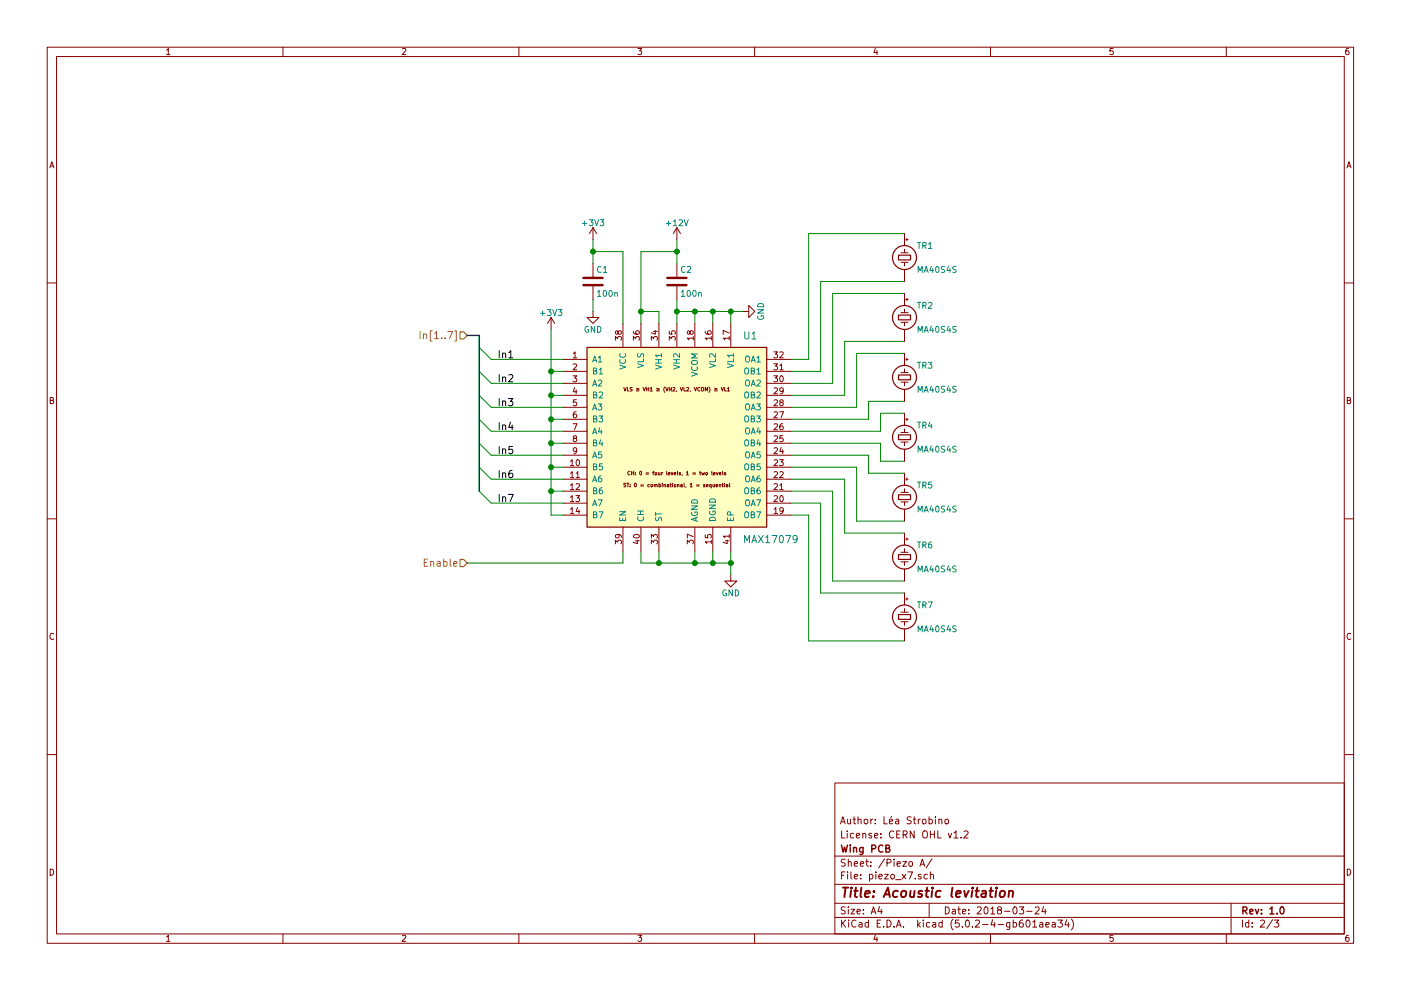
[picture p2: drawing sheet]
EESchema Schematic File Version 4
LIBS:acoustic_levitation_wing-cache
EELAYER 26 0
EELAYER END
$Descr A4 11693 8268
encoding utf-8
Sheet 2 3
Title "Acoustic levitation"
Date "2018-03-24"
Rev "1.0"
Comp "Wing PCB"
Comment1 "License: CERN OHL v1.2"
Comment2 "Author: Léa Strobino"
Comment3 ""
Comment4 ""
$EndDescr
$Comp
L power:GND #PWR04
U 1 1
P 6100 4800
AR Path="/5AB0E51A/5AA96AC3" Ref="#PWR04"  Part="1" 
AR Path="/5AB0F1A6/5AA96AC3" Ref="#PWR010"  Part="1" 
F 0 "#PWR04" H 6100 4550 50  0001 C CNN
F 1 "GND" H 6100 4650 50  0000 C CNN
F 2 "" H 6100 4800 50  0001 C CNN
F 3 "" H 6100 4800 50  0001 C CNN
	1    6100 4800
	1    0    0    -1  
$EndComp
$Comp
L power:GND #PWR05
U 1 1
P 6200 2600
AR Path="/5AB0E51A/5AA9744B" Ref="#PWR05"  Part="1" 
AR Path="/5AB0F1A6/5AA9744B" Ref="#PWR011"  Part="1" 
F 0 "#PWR05" H 6200 2350 50  0001 C CNN
F 1 "GND" H 6200 2450 50  0000 C CNN
F 2 "" H 6200 2600 50  0001 C CNN
F 3 "" H 6200 2600 50  0001 C CNN
	1    6200 2600
	0    -1   -1   0   
$EndComp
$Comp
L Device:C C1
U 1 1
P 4950 2350
AR Path="/5AB0E51A/5AAA8E46" Ref="C1"  Part="1" 
AR Path="/5AB0F1A6/5AAA8E46" Ref="C3"  Part="1" 
F 0 "C1" H 4975 2450 50  0000 L CNN
F 1 "100n" H 4975 2250 50  0000 L CNN
F 2 "footprints:C_0805_HandSoldering" H 4988 2200 50  0001 C CNN
F 3 "" H 4950 2350 50  0001 C CNN
F 4 "Wurth Electronics Inc." H 4950 2350 60  0001 C CNN "Manufacturer"
F 5 "885012207072" H 4950 2350 60  0001 C CNN "ManufacturerPartNumber"
F 6 "Digi-Key" H 4950 2350 60  0001 C CNN "Supplier1"
F 7 "732-8061-1-ND" H 4950 2350 60  0001 C CNN "Supplier1PartNumber"
	1    4950 2350
	1    0    0    -1  
$EndComp
$Comp
L power:+3V3 #PWR06
U 1 1
P 4950 2000
AR Path="/5AB0E51A/5AAA8E48" Ref="#PWR06"  Part="1" 
AR Path="/5AB0F1A6/5AAA8E48" Ref="#PWR012"  Part="1" 
F 0 "#PWR06" H 4950 1850 50  0001 C CNN
F 1 "+3V3" H 4950 2140 50  0000 C CNN
F 2 "" H 4950 2000 50  0001 C CNN
F 3 "" H 4950 2000 50  0001 C CNN
	1    4950 2000
	1    0    0    -1  
$EndComp
$Comp
L power:+12V #PWR07
U 1 1
P 5650 2000
AR Path="/5AB0E51A/5AAA8E49" Ref="#PWR07"  Part="1" 
AR Path="/5AB0F1A6/5AAA8E49" Ref="#PWR013"  Part="1" 
F 0 "#PWR07" H 5650 1850 50  0001 C CNN
F 1 "+12V" H 5650 2140 50  0000 C CNN
F 2 "" H 5650 2000 50  0001 C CNN
F 3 "" H 5650 2000 50  0001 C CNN
	1    5650 2000
	1    0    0    -1  
$EndComp
$Comp
L power:GND #PWR08
U 1 1
P 4950 2600
AR Path="/5AB0E51A/5AAA8E4A" Ref="#PWR08"  Part="1" 
AR Path="/5AB0F1A6/5AAA8E4A" Ref="#PWR014"  Part="1" 
F 0 "#PWR08" H 4950 2350 50  0001 C CNN
F 1 "GND" H 4950 2450 50  0000 C CNN
F 2 "" H 4950 2600 50  0001 C CNN
F 3 "" H 4950 2600 50  0001 C CNN
	1    4950 2600
	1    0    0    -1  
$EndComp
$Comp
L power:+3V3 #PWR09
U 1 1
P 4600 2750
AR Path="/5AB0E51A/5AAA8E4B" Ref="#PWR09"  Part="1" 
AR Path="/5AB0F1A6/5AAA8E4B" Ref="#PWR015"  Part="1" 
F 0 "#PWR09" H 4600 2600 50  0001 C CNN
F 1 "+3V3" H 4600 2890 50  0000 C CNN
F 2 "" H 4600 2750 50  0001 C CNN
F 3 "" H 4600 2750 50  0001 C CNN
	1    4600 2750
	1    0    0    -1  
$EndComp
Wire Wire Line
	5350 2100 5350 2600
Wire Wire Line
	5350 2600 5500 2600
Wire Wire Line
	5500 2600 5500 2700
Wire Wire Line
	5650 2500 5650 2600
Wire Wire Line
	5650 2600 5800 2600
Wire Wire Line
	6100 2600 6100 2700
Wire Wire Line
	5800 2700 5800 2600
Connection ~ 5800 2600
Wire Wire Line
	5950 2700 5950 2600
Connection ~ 5950 2600
Connection ~ 6100 2600
Wire Wire Line
	4950 2000 4950 2100
Wire Wire Line
	4950 2500 4950 2600
Wire Wire Line
	4950 2100 5200 2100
Wire Wire Line
	5200 2100 5200 2700
Connection ~ 4950 2100
Wire Wire Line
	5350 2100 5650 2100
Wire Wire Line
	5650 2000 5650 2100
Connection ~ 5350 2600
Connection ~ 5650 2100
Connection ~ 5650 2600
Wire Wire Line
	5350 4700 5500 4700
Connection ~ 5800 4700
Wire Wire Line
	6100 4600 6100 4700
Wire Wire Line
	5950 4600 5950 4700
Connection ~ 5950 4700
Wire Wire Line
	5500 4600 5500 4700
Wire Wire Line
	5350 4600 5350 4700
Connection ~ 5500 4700
Wire Wire Line
	4600 3900 4700 3900
Connection ~ 4600 3900
Wire Wire Line
	4600 3500 4700 3500
Connection ~ 4600 3500
Wire Wire Line
	4600 3300 4700 3300
Connection ~ 4600 3300
Wire Wire Line
	4700 3100 4600 3100
Connection ~ 4600 3100
Connection ~ 6100 4700
Text HLabel 3900 2800 0    60   Input ~ 0
In[1..7]
Text HLabel 3900 4700 0    60   Input ~ 0
Enable
Wire Wire Line
	3900 4700 5200 4700
Wire Wire Line
	5200 4700 5200 4600
Wire Bus Line
	3900 2800 4000 2800
Entry Wire Line
	4000 2900 4100 3000
Entry Wire Line
	4000 3100 4100 3200
Entry Wire Line
	4000 3300 4100 3400
Entry Wire Line
	4000 3500 4100 3600
Entry Wire Line
	4000 4100 4100 4200
Entry Wire Line
	4000 3700 4100 3800
Wire Wire Line
	4100 3000 4700 3000
Wire Wire Line
	4100 3200 4700 3200
Wire Wire Line
	4100 3400 4700 3400
Wire Wire Line
	4100 3600 4700 3600
Wire Wire Line
	4100 3800 4700 3800
Wire Wire Line
	4100 4200 4700 4200
Text Label 4150 3000 0    60   ~ 0
In1
Text Label 4150 3200 0    60   ~ 0
In2
Text Label 4150 3400 0    60   ~ 0
In3
Text Label 4150 3600 0    60   ~ 0
In4
Text Label 4150 3800 0    60   ~ 0
In5
Text Label 4150 4200 0    60   ~ 0
In7
Wire Wire Line
	5800 4600 5800 4700
Wire Wire Line
	4700 4300 4600 4300
Wire Wire Line
	4600 4300 4600 4100
Wire Wire Line
	4700 4100 4600 4100
Connection ~ 4600 4100
Entry Wire Line
	4000 3900 4100 4000
Wire Wire Line
	4100 4000 4700 4000
Text Label 4150 4000 0    60   ~ 0
In6
Wire Wire Line
	4700 3700 4600 3700
Connection ~ 4600 3700
Wire Wire Line
	7550 3450 7350 3450
Wire Wire Line
	7350 3450 7350 3600
Wire Wire Line
	7350 3600 6600 3600
Wire Wire Line
	6600 3700 7350 3700
Wire Wire Line
	7350 3700 7350 3850
Wire Wire Line
	7350 3850 7550 3850
Wire Wire Line
	7550 3350 7250 3350
Wire Wire Line
	7250 3350 7250 3500
Wire Wire Line
	7250 3500 6600 3500
Wire Wire Line
	7550 2950 7150 2950
Wire Wire Line
	7150 2950 7150 3400
Wire Wire Line
	7150 3400 6600 3400
Wire Wire Line
	7550 2850 7050 2850
Wire Wire Line
	7050 2850 7050 3300
Wire Wire Line
	7050 3300 6600 3300
Wire Wire Line
	7550 2450 6950 2450
Wire Wire Line
	6950 2450 6950 3200
Wire Wire Line
	6950 3200 6600 3200
Wire Wire Line
	7550 2350 6850 2350
Wire Wire Line
	6850 2350 6850 3100
Wire Wire Line
	6850 3100 6600 3100
Wire Wire Line
	7550 1950 6750 1950
Wire Wire Line
	6750 1950 6750 3000
Wire Wire Line
	6750 3000 6600 3000
Wire Wire Line
	7550 3950 7250 3950
Wire Wire Line
	7250 3950 7250 3800
Wire Wire Line
	7250 3800 6600 3800
Wire Wire Line
	7550 4350 7150 4350
Wire Wire Line
	7150 4350 7150 3900
Wire Wire Line
	7150 3900 6600 3900
Wire Wire Line
	7550 4450 7050 4450
Wire Wire Line
	7050 4450 7050 4000
Wire Wire Line
	7050 4000 6600 4000
Wire Wire Line
	7550 4850 6950 4850
Wire Wire Line
	6950 4850 6950 4100
Wire Wire Line
	6950 4100 6600 4100
Wire Wire Line
	7550 4950 6850 4950
Wire Wire Line
	6850 4950 6850 4200
Wire Wire Line
	6850 4200 6600 4200
Wire Wire Line
	7550 5350 6750 5350
Wire Wire Line
	6750 5350 6750 4300
Wire Wire Line
	6750 4300 6600 4300
$Comp
L Device:C C2
U 1 1
P 5650 2350
AR Path="/5AB0E51A/5AC4E940" Ref="C2"  Part="1" 
AR Path="/5AB0F1A6/5AC4E940" Ref="C4"  Part="1" 
F 0 "C2" H 5675 2450 50  0000 L CNN
F 1 "100n" H 5675 2250 50  0000 L CNN
F 2 "footprints:C_0805_HandSoldering" H 5688 2200 50  0001 C CNN
F 3 "" H 5650 2350 50  0001 C CNN
F 4 "Wurth Electronics Inc." H 5650 2350 60  0001 C CNN "Manufacturer"
F 5 "885012207072" H 5650 2350 60  0001 C CNN "ManufacturerPartNumber"
F 6 "Digi-Key" H 5650 2350 60  0001 C CNN "Supplier1"
F 7 "732-8061-1-ND" H 5650 2350 60  0001 C CNN "Supplier1PartNumber"
	1    5650 2350
	1    0    0    -1  
$EndComp
$Comp
L library:MAX17079 U1
U 1 1
P 5650 3650
AR Path="/5AB0E51A/5AC4E987" Ref="U1"  Part="1" 
AR Path="/5AB0F1A6/5AC4E987" Ref="U2"  Part="1" 
F 0 "U1" H 6200 4500 60  0000 L CNN
F 1 "MAX17079" H 6200 2800 60  0000 L CNN
F 2 "footprints:QFN-40-1EP_6x6mm_Pitch0.5mm_HandSoldering" H 6200 2700 50  0001 L CNN
F 3 "https://datasheets.maximintegrated.com/en/ds/MAX17079.pdf" H 6200 2600 50  0001 L CNN
F 4 "Maxim Integrated" H 6200 2500 50  0001 L CNN "Manufacturer"
F 5 "MAX17079GTL+" H 6900 2500 50  0001 L CNN "ManufacturerPartNumber"
F 6 "Digi-Key" H 6200 2400 50  0001 L CNN "Supplier1"
F 7 "MAX17079GTL+-ND" H 6600 2400 50  0001 L CNN "Supplier1PartNumber"
	1    5650 3650
	1    0    0    -1  
$EndComp
$Comp
L library:MA40S4S TR1
U 1 1
P 7550 2150
AR Path="/5AB0E51A/5AC4E9C8" Ref="TR1"  Part="1" 
AR Path="/5AB0F1A6/5AC4E9C8" Ref="TR8"  Part="1" 
F 0 "TR1" H 7650 2250 50  0000 L CNN
F 1 "MA40S4S" H 7650 2050 50  0000 L CNN
F 2 "footprints:Murata_MA40S4S_TE_8134-HC-8P2" H 7650 1950 50  0001 L CNN
F 3 "https://www.murata.com/~/media/webrenewal/products/sensor/ultrasonic/open/datasheet_maopn.pdf" H 7650 1850 50  0001 L CNN
F 4 "Murata" H 7650 1750 50  0001 L CNN "Manufacturer"
F 5 "MA40S4S" H 7950 1750 50  0001 L CNN "ManufacturerPartNumber"
F 6 "Digi-Key" H 7650 1650 50  0001 L CNN "Supplier1"
F 7 "490-7707-ND" H 8050 1650 50  0001 L CNN "Supplier1PartNumber"
	1    7550 2150
	1    0    0    -1  
$EndComp
$Comp
L library:MA40S4S TR2
U 1 1
P 7550 2650
AR Path="/5AB0E51A/5AC4EA1E" Ref="TR2"  Part="1" 
AR Path="/5AB0F1A6/5AC4EA1E" Ref="TR9"  Part="1" 
F 0 "TR2" H 7650 2750 50  0000 L CNN
F 1 "MA40S4S" H 7650 2550 50  0000 L CNN
F 2 "footprints:Murata_MA40S4S_TE_8134-HC-8P2" H 7650 2450 50  0001 L CNN
F 3 "https://www.murata.com/~/media/webrenewal/products/sensor/ultrasonic/open/datasheet_maopn.pdf" H 7650 2350 50  0001 L CNN
F 4 "Murata" H 7650 2250 50  0001 L CNN "Manufacturer"
F 5 "MA40S4S" H 7950 2250 50  0001 L CNN "ManufacturerPartNumber"
F 6 "Digi-Key" H 7650 2150 50  0001 L CNN "Supplier1"
F 7 "490-7707-ND" H 8050 2150 50  0001 L CNN "Supplier1PartNumber"
	1    7550 2650
	1    0    0    -1  
$EndComp
$Comp
L library:MA40S4S TR3
U 1 1
P 7550 3150
AR Path="/5AB0E51A/5AC4EA4D" Ref="TR3"  Part="1" 
AR Path="/5AB0F1A6/5AC4EA4D" Ref="TR10"  Part="1" 
F 0 "TR3" H 7650 3250 50  0000 L CNN
F 1 "MA40S4S" H 7650 3050 50  0000 L CNN
F 2 "footprints:Murata_MA40S4S_TE_8134-HC-8P2" H 7650 2950 50  0001 L CNN
F 3 "https://www.murata.com/~/media/webrenewal/products/sensor/ultrasonic/open/datasheet_maopn.pdf" H 7650 2850 50  0001 L CNN
F 4 "Murata" H 7650 2750 50  0001 L CNN "Manufacturer"
F 5 "MA40S4S" H 7950 2750 50  0001 L CNN "ManufacturerPartNumber"
F 6 "Digi-Key" H 7650 2650 50  0001 L CNN "Supplier1"
F 7 "490-7707-ND" H 8050 2650 50  0001 L CNN "Supplier1PartNumber"
	1    7550 3150
	1    0    0    -1  
$EndComp
$Comp
L library:MA40S4S TR4
U 1 1
P 7550 3650
AR Path="/5AB0E51A/5AC4EA7C" Ref="TR4"  Part="1" 
AR Path="/5AB0F1A6/5AC4EA7C" Ref="TR11"  Part="1" 
F 0 "TR4" H 7650 3750 50  0000 L CNN
F 1 "MA40S4S" H 7650 3550 50  0000 L CNN
F 2 "footprints:Murata_MA40S4S_TE_8134-HC-8P2" H 7650 3450 50  0001 L CNN
F 3 "https://www.murata.com/~/media/webrenewal/products/sensor/ultrasonic/open/datasheet_maopn.pdf" H 7650 3350 50  0001 L CNN
F 4 "Murata" H 7650 3250 50  0001 L CNN "Manufacturer"
F 5 "MA40S4S" H 7950 3250 50  0001 L CNN "ManufacturerPartNumber"
F 6 "Digi-Key" H 7650 3150 50  0001 L CNN "Supplier1"
F 7 "490-7707-ND" H 8050 3150 50  0001 L CNN "Supplier1PartNumber"
	1    7550 3650
	1    0    0    -1  
$EndComp
$Comp
L library:MA40S4S TR5
U 1 1
P 7550 4150
AR Path="/5AB0E51A/5AC4EAB0" Ref="TR5"  Part="1" 
AR Path="/5AB0F1A6/5AC4EAB0" Ref="TR12"  Part="1" 
F 0 "TR5" H 7650 4250 50  0000 L CNN
F 1 "MA40S4S" H 7650 4050 50  0000 L CNN
F 2 "footprints:Murata_MA40S4S_TE_8134-HC-8P2" H 7650 3950 50  0001 L CNN
F 3 "https://www.murata.com/~/media/webrenewal/products/sensor/ultrasonic/open/datasheet_maopn.pdf" H 7650 3850 50  0001 L CNN
F 4 "Murata" H 7650 3750 50  0001 L CNN "Manufacturer"
F 5 "MA40S4S" H 7950 3750 50  0001 L CNN "ManufacturerPartNumber"
F 6 "Digi-Key" H 7650 3650 50  0001 L CNN "Supplier1"
F 7 "490-7707-ND" H 8050 3650 50  0001 L CNN "Supplier1PartNumber"
	1    7550 4150
	1    0    0    -1  
$EndComp
$Comp
L library:MA40S4S TR6
U 1 1
P 7550 4650
AR Path="/5AB0E51A/5AC4EAE5" Ref="TR6"  Part="1" 
AR Path="/5AB0F1A6/5AC4EAE5" Ref="TR13"  Part="1" 
F 0 "TR6" H 7650 4750 50  0000 L CNN
F 1 "MA40S4S" H 7650 4550 50  0000 L CNN
F 2 "footprints:Murata_MA40S4S_TE_8134-HC-8P2" H 7650 4450 50  0001 L CNN
F 3 "https://www.murata.com/~/media/webrenewal/products/sensor/ultrasonic/open/datasheet_maopn.pdf" H 7650 4350 50  0001 L CNN
F 4 "Murata" H 7650 4250 50  0001 L CNN "Manufacturer"
F 5 "MA40S4S" H 7950 4250 50  0001 L CNN "ManufacturerPartNumber"
F 6 "Digi-Key" H 7650 4150 50  0001 L CNN "Supplier1"
F 7 "490-7707-ND" H 8050 4150 50  0001 L CNN "Supplier1PartNumber"
	1    7550 4650
	1    0    0    -1  
$EndComp
$Comp
L library:MA40S4S TR7
U 1 1
P 7550 5150
AR Path="/5AB0E51A/5AC4EB20" Ref="TR7"  Part="1" 
AR Path="/5AB0F1A6/5AC4EB20" Ref="TR14"  Part="1" 
F 0 "TR7" H 7650 5250 50  0000 L CNN
F 1 "MA40S4S" H 7650 5050 50  0000 L CNN
F 2 "footprints:Murata_MA40S4S_TE_8134-HC-8P2" H 7650 4950 50  0001 L CNN
F 3 "https://www.murata.com/~/media/webrenewal/products/sensor/ultrasonic/open/datasheet_maopn.pdf" H 7650 4850 50  0001 L CNN
F 4 "Murata" H 7650 4750 50  0001 L CNN "Manufacturer"
F 5 "MA40S4S" H 7950 4750 50  0001 L CNN "ManufacturerPartNumber"
F 6 "Digi-Key" H 7650 4650 50  0001 L CNN "Supplier1"
F 7 "490-7707-ND" H 8050 4650 50  0001 L CNN "Supplier1PartNumber"
	1    7550 5150
	1    0    0    -1  
$EndComp
Wire Wire Line
	5800 2600 5950 2600
Wire Wire Line
	5950 2600 6100 2600
Wire Wire Line
	6100 2600 6200 2600
Wire Wire Line
	4950 2100 4950 2200
Wire Wire Line
	5350 2600 5350 2700
Wire Wire Line
	5650 2100 5650 2200
Wire Wire Line
	5650 2600 5650 2700
Wire Wire Line
	5800 4700 5950 4700
Wire Wire Line
	5950 4700 6100 4700
Wire Wire Line
	5500 4700 5800 4700
Wire Wire Line
	4600 3900 4600 3700
Wire Wire Line
	4600 3500 4600 3300
Wire Wire Line
	4600 3300 4600 3100
Wire Wire Line
	4600 3100 4600 2750
Wire Wire Line
	6100 4700 6100 4800
Wire Wire Line
	4600 4100 4600 3900
Wire Wire Line
	4600 3700 4600 3500
Wire Bus Line
	4000 2800 4000 4100
$EndSCHEMATC
